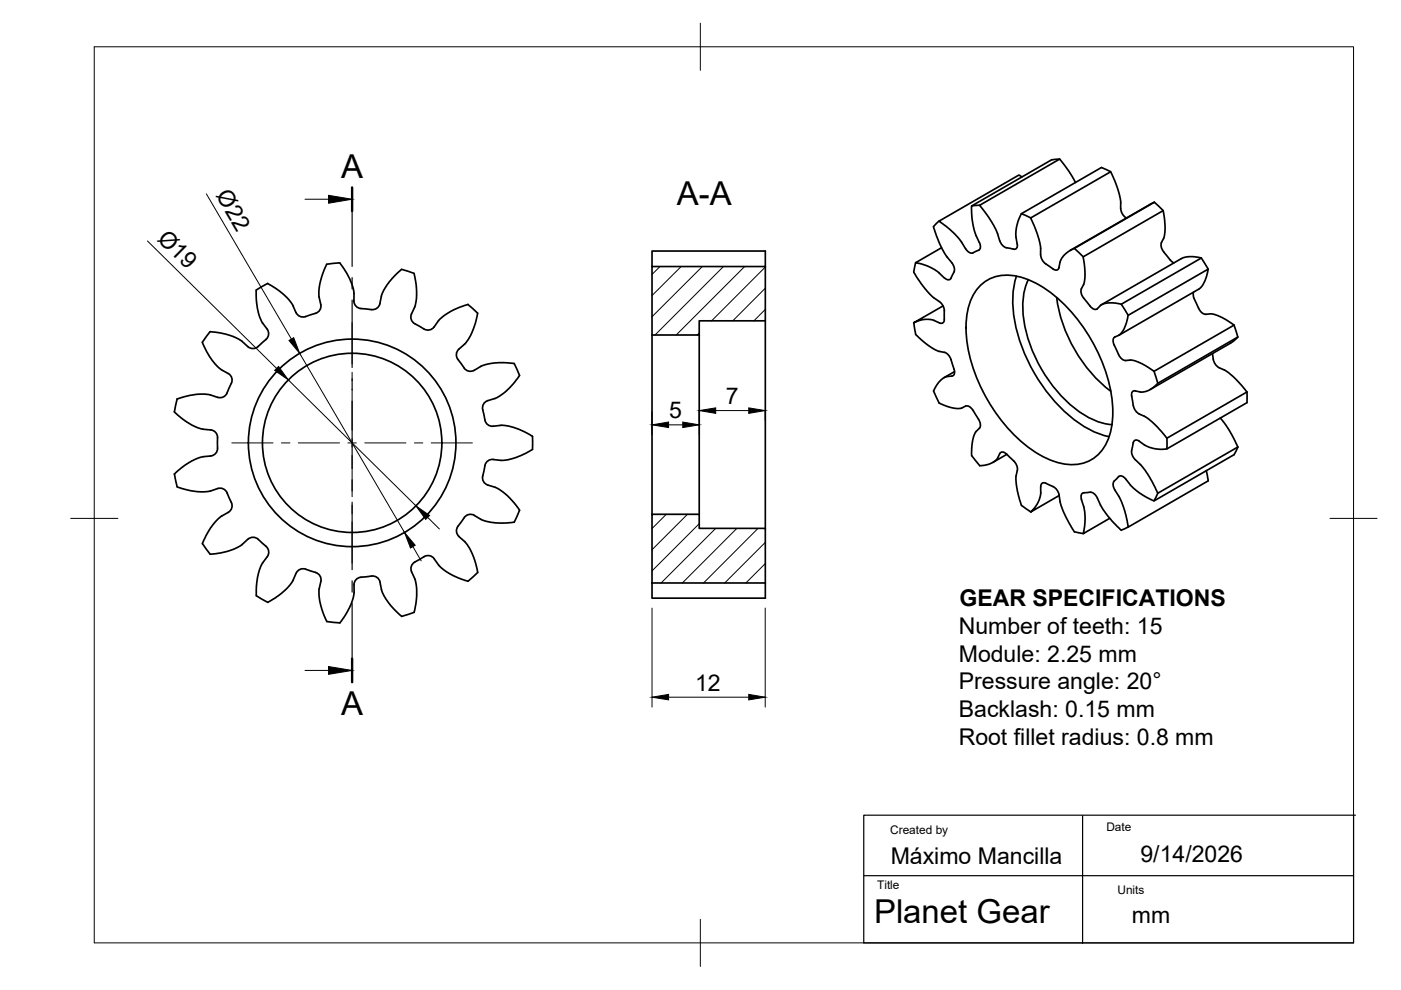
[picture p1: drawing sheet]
<svg xmlns="http://www.w3.org/2000/svg" width="297mm" height="210mm" viewBox="0 0 297 210" stroke-linecap="round" stroke-linejoin="round" font-family="sans-serif">
<!-- layer: Visible -->
<g fill="none" stroke="#000" stroke-width=".36">
<path d="M216.7 37.5l-.7-.4-16.9 9.8 1.6 1.2 1.9 1.7 1.2 1.5 .9 1.4M224.7 33.7l-1.7 .2-17 9.8 .1 2.3 .3 2 .5 1.8 .7 1.6M228 38.7l-1.4-2.4-1.9-2.6-17 9.8 2.2 3 1.6 3a4 4 0 0 0 1.5 2.9l1.5 .3a.79 .79 0 0 0 1 0 .79 .79 0 0 0 .2-1M235.5 36.4l-2-.9-16.9 9.8-.7 1.6-.4 1.4-.1 1.5 .3 2M72 55.7l1.4 2 .7 1.4 .7 1.6 .2 1.4a4.6 4.6 0 0 0 .3 2.6 3.2 3.2 0 0 0 2.6 .8l.8 .1M72 55.7l-2.3 .3a1.03 1.03 0 0 0-.8 .9l-1 3.1-.3 1.7v1.2a4.3 4.3 0 0 1 .3 2.6 3.2 3.2 0 0 1-2.3 1.3l-.4 .2a1.69 1.69 0 0 1-2.4-.7l-.8-1.7-1.2-1.5-1.7-1.5-2.4-1.5M85.1 57.1l-1.8 1.8-1.3 1.6-1 1.7-.5 2.2M85.1 57.1l2.3 .7a1.01 1.01 0 0 1 .6 1.1l.3 2.3v1.6l-.3 2.2a4.4 4.4 0 0 0-.9 2.5 3.2 3.2 0 0 0 2 1.8l.4 .2a1.69 1.69 0 0 0 2.5-.2l1.2-1.6 1.4-1.1 1.5-.9 2.4-.9 .7-.2 2.1 1.8M138.2 56.5h24.1v11.5h-14v3h-10.1zM138.2 56.5v-3.3h24.1v3.3M194.1 55.7l-.1 .8a2.11 2.11 0 0 0 .5 2.4l1.5 2.2 2 2.1a3.1 3.1 0 0 1 2.2 3v1.1a.9 .9 0 0 1-.7 1.3l-1.7-.7-.9-.2-1.7 .2-1.5 .5 6.2-3.5M197.9 48.1l1.4 3.8 1.5 2.6a3.9 3.9 0 0 1 1.6 2.9l-.6 1.2a.82 .82 0 0 1-.7 .7 .82 .82 0 0 1-.9-.4"/>
<path d="M199.1 46.9l-1.2 1.1M199.6 52.5l-5.5 3.2 1.5 .3 1.9 .8 1.3 .8 1.4 1.3M207.6 51.4a1.16 1.16 0 0 1 .2 1.2 1.16 1.16 0 0 1-.9 .7l-.3 .2a1.24 1.24 0 0 1-1.9-.8M207.7 43.5l-1.7 .2M215.5 58.6a23.9 23.9 0 0 0 1.6 16.1 33.4 33.4 0 0 0 13.5 16.2 15.7 15.7 0 0 0 4.6 1.7M216.6 45.3l1.9 .9M218 59.3a17.8 17.8 0 0 0 .1 13 29 29 0 0 0 13.1 16.4 11.9 11.9 0 0 0 4.6 1.3M227.8 52.7l1.9 1.7M238.7 46.2h.1M238.7 46.1a3.1 3.1 0 0 1-1.1-3.3l-.7-3-1.4-3.4-17 9.8 1.1 2.6 .7 2 .3 1.7v1.5M244.8 42.9l-18.1 10.3-1 .8-.6 .7-.3 .8-.3 1.2a.71 .71 0 0 1-.5 .6 .71 .71 0 0 1-.7-.3 7.7 7.7 0 0 1-2.5-2.1l-.2-.9M244.8 42.9l-17.9 10.2"/>
<path d="M244.8 42.9l1.8 1.8M246.2 51.4l.6-1 .2-1.3v-2.2l-.4-2.2-16.9 9.8 .3 2.4v1.7l-.2 1.6-.5 1M246.3 51.4a3.3 3.3 0 0 0 1.3 3.1l.5 .6 .8 .6M254.7 54.7l-2.6-.3-1.4 .3-17.2 9.9M254.7 54.7l-17 9.8-1.7-.3-1.7 .1-.9 .4-.7 .8M254.7 54.7l1.5 2.4M42.9 72.6l1.7 3.3 1.1 1.4 1.2 1.1a4.4 4.4 0 0 1 2.2 1.5 3.3 3.3 0 0 1-.6 2.6l-.2 .4a1.67 1.67 0 0 1-2.2 1.3M56.6 69.8a1.69 1.69 0 0 1-.5 2.5l-1 .8a1.7 1.7 0 0 1-2.6 .4l-1.3-1.2-1.3-.8-2.1-.7-2.6-.4a.97 .97 0 0 0-1.2 .6l-1.1 1.6M56.7 60.1l-2 1.1a.82 .82 0 0 0-.4 1l.1 2.1 .6 2.6 .5 1.3 1.1 1.6M80.6 64.4a1.6 1.6 0 0 1-1.8 1.2M97.3 74a1.68 1.68 0 0 0 .1 2.6l1 1.4M98.4 78a1.61 1.61 0 0 0 2.1 .5l1.6-.9 1.9-.5 1.7-.2 2.6 .1a.96 .96 0 0 1 1.1 .9l.6 1.3a.97 .97 0 0 1-.4 1.2l-2.1 2.4-1.6 1.2-.8 .4a4.3 4.3 0 0 0-2.5 1.1 3.2 3.2 0 0 0 0 2.7l.1 .4a1.68 1.68 0 0 0 1.9 1.8l1.9-.2 1.6 .2 2.1 .7 2.1 1a1.01 1.01 0 0 1 .6 1.3v1.4a1 1 0 0 1-.8 1l-2.8 1.2-1.9 .5-1.1 .1a4.6 4.6 0 0 0-2.7 0 3.2 3.2 0 0 0-1 2.4l-.1 .5a1.68 1.68 0 0 0 .9 2.3l1.9 .7 1.5 .9 1.3 1.2 1.6 2a1 1 0 0 1 .1 1.4l-.6 1.3a.85 .85 0 0 1-.9 .5l-2.3 .1-1.8-.1-2-.5-1.7-1"/>
<path d="M101.3 66.4l-.6 2.3-.9 2.3-1.1 1.7-1.4 1.3M138.2 71v38M148.3 71v38M162.3 68v44M193.7 68.4l.4 2.5M194.1 70.9l1.8 1.6 1.7 1.3 1.4 .7 1.2 .2M200.2 74.7a3.4 3.4 0 0 1 1.8 2.8l.1 .4a1.61 1.61 0 0 1 0 1.7l-.3 .1M201.8 79.7l-1.2 .2-.7 .3-.8 .7-.8 1.2a1.38 1.38 0 0 0 .1 1.8l.7 1.5M202.4 78.8l-2.2 1.3M207.5 60.9a8.6 8.6 0 0 1 9.7-1.9 28.5 28.5 0 0 1 14.2 13.1 30.4 30.4 0 0 1 4.5 17.1 10.3 10.3 0 0 1-4.5 8.3 9.9 9.9 0 0 1-9.4-.3 30.9 30.9 0 0 1-13.5-14.1 27.8 27.8 0 0 1-3.4-17.1 10.7 10.7 0 0 1 2.4-5.1zM224 63.1a30.7 30.7 0 0 0 11.5 19.8M229.3 61.2a2.6 2.6 0 0 0 1 2.7l.8 1a1.17 1.17 0 0 0 1.6 .5"/>
<path d="M237.7 64.5l1.5 2.3M244.7 78.7l.8 2.5M253.1 61.9l-.1 .7 .2 .8M253.2 63.4a9.8 9.8 0 0 0 1.8 3 2.06 2.06 0 0 0 1.7 .1l.9 .2 1.4 .6 2.6 1.6-16.9 9.8-2.7-1.6-1.2-.5-1.1-.3a2.03 2.03 0 0 1-2.7-1.6l-.8-1.5a1.33 1.33 0 0 1 .2-1.8l1-.4 .8-1.1 .6-1.4 .4-1.6 17-9.8-.7 2.3-.5 1-.7 .8-17 9.8M257.1 75a3.8 3.8 0 0 0 1.4 3l1.3 .6 1.8 1.4 2.8 3.1M261.6 68.9l.8 2.6M262.4 71.5l-1.4 1.2-17.1 9.9M262.4 71.5l-16.9 9.8-1.2 1-.7 .5-1.4 .3-1.5-.2M37 87.3l2.7 2.2 1.5 .9 1.7 .6a4.4 4.4 0 0 1 2.7 .5 3.2 3.2 0 0 1 .5 2.6v.5a1.69 1.69 0 0 1-1.4 2.1l-2 .2-1.5 .5-1.9 1.2-2.3 1.9M46.1 84.3l-1.9-.7h-1.7l-2.3 .2-2 .6a.95 .95 0 0 0-.9 1.1l-.3 1.8M199.1 85.4l1.9 .8 1.7 .4h1.1l.9-.5M204.8 86.1a1.35 1.35 0 0 1 1.5 .9"/>
<path d="M206.3 87a9.8 9.8 0 0 1 1.6 3.2l-.2 .6M207.6 90.8l-.7 .8-.4 .8-.3 1.3-.2 1.8a2.36 2.36 0 0 0 1 2.4 1.26 1.26 0 0 0 1.7 .8l1.1-.3 1.1-.6 .6-.5 .5-1.1a.81 .81 0 0 1 1.4 .1M213.4 96.3a9.1 9.1 0 0 1 2.2 2.6l.1 .8M213.4 96.3l-2.9 1.7M215.7 99.7l-.3 1.2v1.2l.8 3.8a2.72 2.72 0 0 0 1.6 2.1l.7 .5M239.9 84a8.4 8.4 0 0 0 1 3.2l.6 .6M240.7 82.9a.74 .74 0 0 0-.7 .3 .74 .74 0 0 0-.1 .8M241.5 93.5a.78 .78 0 0 0-.9-.1 .78 .78 0 0 0-.4 .9 2.74 2.74 0 0 0 .5 3.2l1.2 1.1 1.4 1.9 2.2 4.1 16.9-9.8M247.4 92.9v2.3M255.8 99.8l.4 2.2-17 9.8-.5-2.6-.5-1.8-.9-2-.9-1.5M258.7 88.7l2.1 2.8 1.6 3.3M262.5 94.8l-.9 1.6-16.9 9.8-3.3-1.8-1.8-1.6a3.3 3.3 0 0 0-1.9-1.9l-.5 .2-1 .9"/>
<path d="M264.4 83.1l-17 9.8-3.1-3.4-1.4-1.1-1.4-.6M264.4 83.1v2.3l-17 9.8-1.5 .1-1.8-.3-1.3-.6-1.3-.9M37 100.5l.6 2.7M37.5 103.2l1.8 .6 2.3 .4 1.7 .1 1.2-.2a4.5 4.5 0 0 1 2.6-.5 3.2 3.2 0 0 1 1.6 2.1l.2 .4a1.68 1.68 0 0 1-.5 2.5M48.4 108.6l-1.6 .9-1.4 1.4-1.4 2-1.1 2.4M52.5 114.3l-1.3 1.3-1.5 .8-1.7 .6-2.7 .4a.97 .97 0 0 1-1.3-.6l-1.1-1.5M52.6 114.3a1.69 1.69 0 0 1 2.5 .4l1 .9a1.7 1.7 0 0 1 .6 2.4l-1.1 1.4-.5 1.3-.5 1.9-.3 3a.96 .96 0 0 0 .8 1.2l1.3 .7a.94 .94 0 0 0 1.2-.3l2.1-1.4 1.3-1.2 1-1.4 .8-1.6M100.6 109.3a1.69 1.69 0 0 0-2.4 .8l-.8 1.1a1.68 1.68 0 0 0-.1 2.5l1.3 1.2 1.1 1.7 .9 2.1 .6 2a1.01 1.01 0 0 1-.6 1.3l-1 .9a.88 .88 0 0 1-1.1 .1l-3.3-1.4-2.2-1.7a4.8 4.8 0 0 0-1.7-2 3.2 3.2 0 0 0-2.5 .8l-.4 .2a1.7 1.7 0 0 0-1.1 2.3M138.2 109h10.1v3h14v11.6h-24.1zM220.6 103.2l.1 1.5-.4 1.4-.8 1.4-1 1.1 6.1-3.5M223.3 103.2l-1.2-.6a.84 .84 0 0 0-1.4 .2v.4M223.3 103.2a3.2 3.2 0 0 1 1.5 3.2l.8 2.3 2.2 4.1"/>
<path d="M227.8 112.8l1.9 .3M232.7 105.6a1.86 1.86 0 0 0-2.6-1.1 .89 .89 0 0 0-.9 .4 .89 .89 0 0 0 .1 1l.6 2.1 .2 1.6-.1 1.7-.3 1.8 5.6-3.2M232.7 105.6l.7 1.6 1 1.5 1.5 1.9 1.5 1.5 .3 .3 1.5-.7M236.2 102a1.5 1.5 0 0 0 .2 1.9M245.5 104.6l-.8 1.6M66.9 121.4a1.6 1.6 0 0 1 1.1 1.9M66.9 121.4l-1.7-.6a1.68 1.68 0 0 0-2.4 .7M68 123.3l-.4 1.9 .1 1.6 .5 2.2 .8 2.1a1.02 1.02 0 0 0 1.2 .8l1.9 .2M75.1 124l-.1 2-.5 1.9-1.2 2.4-1.2 1.8M80.6 123.4l.3 1.8 .7 1.4 1.1 1.6 1.9 2a1.02 1.02 0 0 0 1.5 .2l1.7-.6M80.6 123.4a1.69 1.69 0 0 0-2.3-1.2l-1.3 .1a1.69 1.69 0 0 0-1.9 1.7M87.3 121.3l.8 1.7 .2 1.6-.1 2.9-.4 2.3"/>
<path d="M138.2 123.6v3.2h24.1v-3.2"/>
<circle cx="74.7" cy="93.9" r="22"/>
<circle cx="74.7" cy="93.9" r="19"/>
</g>
<!-- layer: BORDER -->
<path d="M20 9.9h267v190h-267zM148.5 4.9v10M15 109.9h10M282 109.9h10M148.5 194.9v10" fill="none" stroke="#000" stroke-width=".21"/>
<!-- layer: TITLEBLOCK -->
<path d="M229.5 173v27M287 172.8v27.1h-103.9v-27.1h104.3M183.1 185.7h103.8" fill="none" stroke="#000" stroke-width=".25"/>
<!-- layer: FD_Dimensions -->
<g fill="none" stroke="#000" stroke-width=".21">
<path d="M31.3 51.1l27.3 27M43.8 41.1l18 30.8M63.5 74.9l22.3 38M61.1 80.6l27.1 26.6M138.2 87.3v4.9M141.8 90.1h3M148.3 87.1v5.1M151.7 87.1h7M162.2 87.1v2M87.5 115.9l1.8 3M90.7 109.7l2.5 2.5M138.2 128.9v21"/>
<path d="M162.2 128.9v21M141.8 147.8h16.9"/>
</g>
<path d="M59.1 77.7l2 2.9-2.9-2.1zM61.3 72.2l1-.6 1.2 3.3zM138.2 90.1l3.6-.6v1.1zM144.8 89.5l3.5 .6-3.5 .5zM148.3 87.1l3.4-.6v1.1zM158.7 86.5l3.5 .6-3.5 .5zM85.8 112.9l2.2 2.7-1 .6zM88.2 107.2l2.9 2.1-.8 .8zM138.2 147.8l3.6-.6v1.2zM158.7 147.2l3.5 .6-3.5 .6z" fill="#000" stroke="#000" stroke-width=".21"/>
<!-- layer: Hatching -->
<g fill="none" stroke="#000" stroke-width=".21">
<path d="M139.9 56.5l-1.7 1.7M144.4 56.5l-6.2 6.2M148.9 56.5l-10.7 10.7M153.4 56.5l-14.5 14.5M157.9 56.5l-14.5 14.5M162.2 56.6l-11.3 11.4M148.3 70.6l-.5 .4M162.2 61.1l-6.9 6.9M162.2 65.6l-2.4 2.4M141.3 109l-3.1 3.1M145.8 109l-7.6 7.6M148.3 111l-10.1 10"/>
<path d="M151.7 112l-11.5 11.6M156.2 112l-11.5 11.6M160.7 112l-11.5 11.6M162.2 115l-8.6 8.6M162.2 119.5l-4.1 4.1"/>
</g>
<!-- layer: Section Lines -->
<path d="M74.7 39.7v5M74.7 139.7v4.9" fill="none" stroke="#000" stroke-width=".51"/>
<path d="M74.7 44.7v11.8M74.7 58.9v2.3M74.7 63.6v14.3M74.7 80.3v2.4M74.7 85.1v14.2M74.7 101.7v2.4M74.7 106.5v14.3M74.7 123.2v2.3M74.7 127.9v11.8" fill="none" stroke="#000" stroke-width=".25"/>
<path d="M64.7 42.2h5M64.7 142.1h5" fill="none" stroke="#000" stroke-width=".21"/>
<path d="M69.7 41.4l5 .8-5 .9zM69.7 141.3l5 .8-5 .9z" fill="#000" stroke="#000" stroke-width=".21"/>
<!-- layer: Smart Centers -->
<g fill="none" stroke="#000" stroke-width=".21">
<path d="M74.7 68.4v8.7M74.7 78.9v1.8M49.1 93.9h8.8M59.7 93.9h1.8M63.2 93.9h8.8M73.8 93.9h1.7M74.7 82.5v8.7M74.7 93v1.8M74.7 96.6v8.7M77.3 93.9h8.8M87.9 93.9h1.7M91.4 93.9h8.8"/>
<path d="M74.7 107.1v1.8M74.7 110.7v8.7"/>
</g>
<g font-size="7">
<text x="72.3" y="37.8">A</text>
<text x="143.5" y="43.4">A-A</text>
<text x="72.3" y="151.7">A</text>
<text x="185.3" y="195.7">Planet Gear</text>
</g>
<g font-size="4.9">
<text x="45.7" y="41.4" transform="rotate(60 45.7 41.4)">Ø22</text>
<text x="33.2" y="50.8" transform="rotate(45 33.2 50.8)">Ø19</text>
<text x="141.9" y="88.6">5</text>
<text x="153.9" y="85.7">7</text>
<text x="203.4" y="128.6">GEAR SPECIFICATIONS</text>
<text x="203.3" y="134.5">Number of teeth: 15</text>
<text x="203.3" y="140.3">Module: 2.25 mm</text>
<text x="147.4" y="146.4">12</text>
<text x="203.3" y="146.2">Pressure angle: 20°</text>
<text x="203.3" y="152">Backlash: 0.15 mm</text>
<text x="203.3" y="157.9">Root fillet radius: 0.8 mm</text>
<text x="188.8" y="183.1">Máximo Mancilla</text>
<text x="241.8" y="182.7">9/14/2026</text>
<text x="240" y="195.7">mm</text>
</g>
<g font-size="2.5">
<text x="188.7" y="176.8">Created by</text>
<text x="234.6" y="176.3">Date</text>
<text x="186" y="188.6">Title</text>
<text x="236.9" y="189.6">Units</text>
</g>
</svg>
